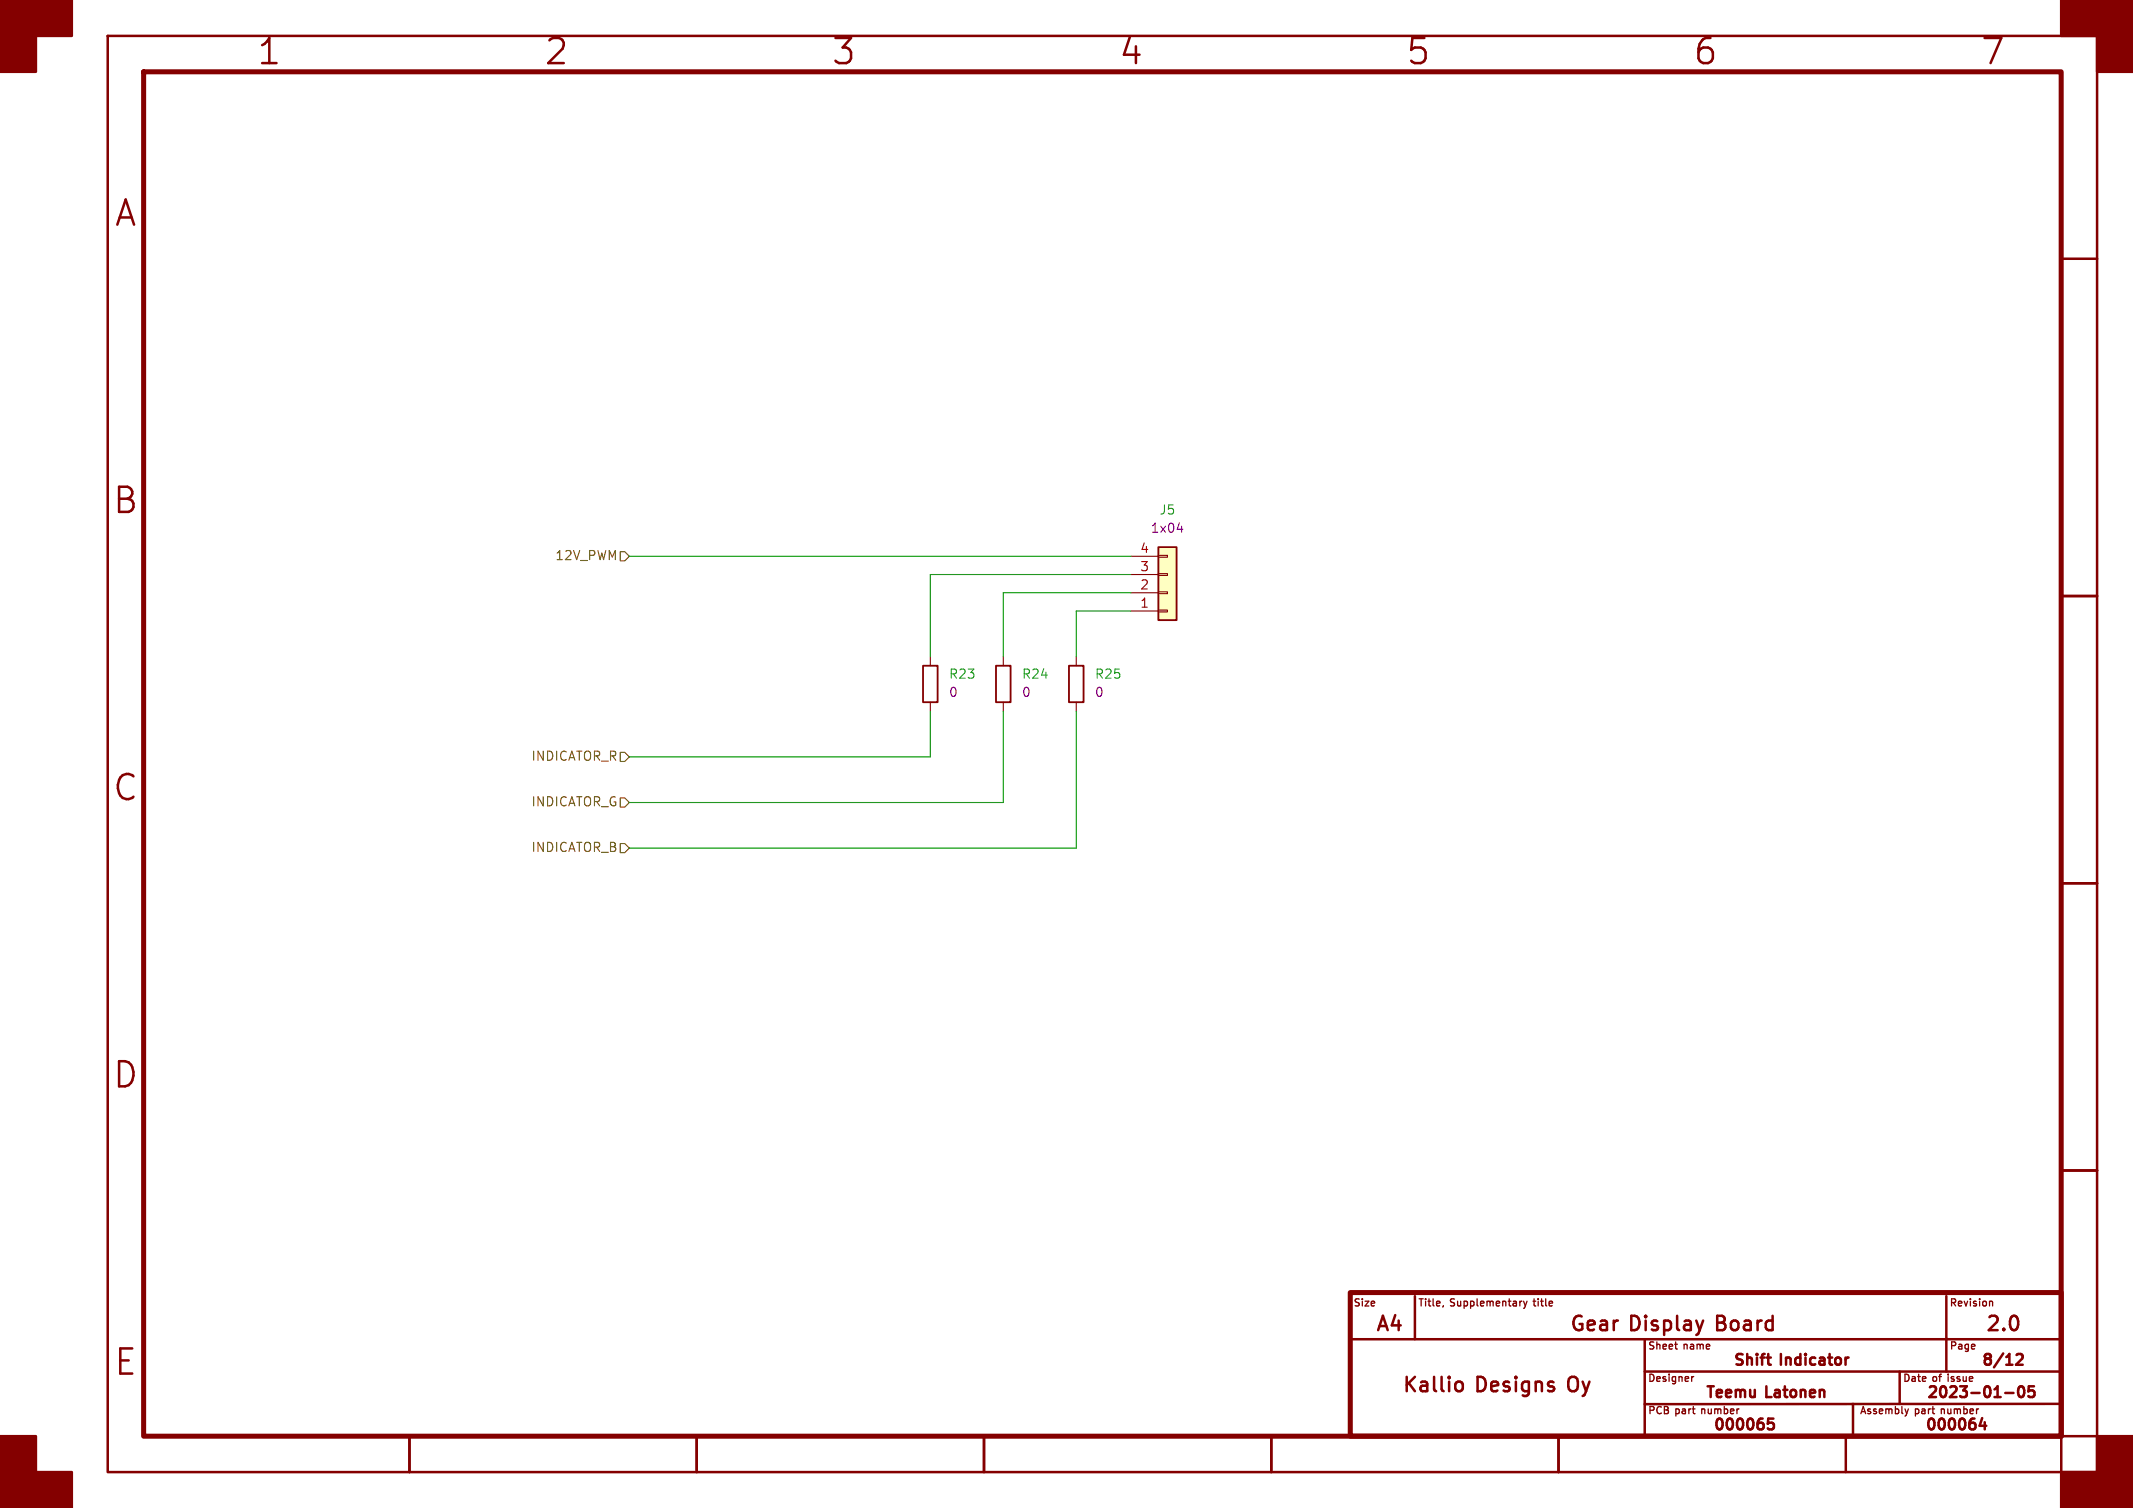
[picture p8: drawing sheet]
<svg xmlns="http://www.w3.org/2000/svg" width="297mm" height="210mm" viewBox="0 0 297 210" stroke-linecap="round" stroke-linejoin="round" font-family="sans-serif">
<g fill="none" stroke="#840000" stroke-width=".35">
<path d="M15 5h277v200h-277zM287 36h5M287 83h5M287 123h5M287 163h5M188 186.5h99M197 180.5v6M202.8 192.5a.54 .54 0 0 1 .9 .3v.6a.54 .54 0 0 1-.9 .2M229 186.5v13.5M229 191h58M237.1 183.9l-.4 1.3M246 189.1h.6"/>
<path d="M246.3 190l.3 .1M246.9 197.6h-.7l-.1 .7 .3-.2 .5 .1 .1 .2-.1 .5-.2 .2h-.3l-.3-.2M257 189.1v1M257.4 189.1h-.3l-.1 .2M258 195.5v4.5M264.5 191v4.5M271 180.5v10.5M276 197.5l-.4 1.1h1M276.4 198.1v1M279.2 194h1.2M280.8 188.7l.2-.1h.5a.41 .41 0 0 1 .1 .6l-.9 .9h.9M281.2 193.1a.36 .36 0 0 1 .6 .2 .77 .77 0 0 1-.4 1.3 1 1 0 0 1-.2-1.5z"/>
<path d="M283.2 193.1h-.7l-.1 .7 .2-.2 .5 .1 .2 .2-.1 .5-.2 .2h-.4l-.2-.2M287 195.5h-58M57 200v5M97 200v5M137 200v5M177 200v5M181 200h111M217 200v5M257 200v5M287 200v5"/>
</g>
<path d="M20 10h267v190h-267zM188 180h99v20h-99z" fill="none" stroke="#840000" stroke-width=".7"/>
<g fill="#840000" stroke="#840000" stroke-width=".35">
<path d="M0 0h10v5h-5v5h-5z"/>
<path d="M0 200h5v5h5v5h-10z"/>
<path d="M287 0h10v10h-5v-5h-5z"/>
<path d="M292 200h5v10h-10v-5h5z"/>
</g>
<path d="M201 181.8l-.1 .2M211.8 181.2h.1M212.1 181.2l.3 .7M212.4 181.9l-.3 .3M212.6 181.2l-.2 .7M235.8 191.7l-.3 .2M265.7 196.2l-.2 .7M277.2 181.2l.3 .2v.5" fill="none" stroke="#840000" stroke-width=".18"/>
<path d="M161.3 76.2h2.5v10.2h-2.5z" fill="#ffffc2" stroke="#ffffc2" stroke-width=".14"/>
<g fill="none" stroke="#840000" stroke-width=".15">
<path d="M157.5 77.5h3.8M161.3 77.3h1.3v.3h-1.3zM161.3 79.9h1.3v.2h-1.3zM129.5 91.4v1.3M129.5 97.8v1.3M139.7 91.4v1.3M139.7 97.8v1.3M149.9 91.4v1.3M149.9 97.8v1.3M157.5 85.1h3.8M157.5 82.6h3.8M157.5 80h3.8"/>
<path d="M161.3 82.4h1.3v.3h-1.3zM161.3 85h1.3v.2h-1.3z"/>
</g>
<path d="M161.3 76.2h2.5v10.2h-2.5zM128.5 92.7h2.1v5.1h-2.1zM138.7 92.7h2v5.1h-2zM148.8 92.7h2.1v5.1h-2.1z" fill="none" stroke="#840000" stroke-width=".25"/>
<path d="M163.9 73.7h.8" fill="none" stroke="#840084" stroke-width=".15"/>
<path d="M86.4 76.8h.6l.6 .7-.6 .6h-.6zM86.4 104.8h.6l.6 .6-.6 .6h-.6zM86.4 111.1h.6l.6 .7-.6 .6h-.6zM86.4 117.5h.6l.6 .6-.6 .6h-.6z" fill="none" stroke="#725600" stroke-width=".15"/>
<path d="M87.6 77.5h69.9M129.5 99.1v6.3h-41.9M139.7 99.1v12.7h-52.1M149.9 99.1v19h-62.3M157.5 80h-28v11.4M157.5 82.6h-17.8v8.8M157.5 85.1h-7.6v6.3" fill="none" stroke="#009600" stroke-width=".15"/>
<g font-size="4.9" fill="#840000">
<text x="35.7" y="9.7">1</text>
<text x="75.7" y="9.7">2</text>
<text x="115.7" y="9.7">3</text>
<text x="155.7" y="9.7">4</text>
<text x="195.7" y="9.7">5</text>
<text x="235.7" y="9.7">6</text>
<text x="275.7" y="9.7">7</text>
<text x="15.9" y="32.2">A</text>
<text x="15.7" y="72.2">B</text>
<text x="15.7" y="112.2">C</text>
<text x="15.7" y="152.2">D</text>
<text x="15.8" y="192.2">E</text>
</g>
<g font-size="2.8" fill="#840000">
<text x="191.5" y="185.9">A4</text>
<text x="218.5" y="185.9">Gear</text>
<text x="226.9" y="185.9">Display</text>
<text x="239.3" y="185.9">Board</text>
<text x="276.4" y="185.9">2.0</text>
<text x="195.2" y="194.4">Kallio</text>
<text x="205.5" y="194.4">Designs</text>
<text x="218.7" y="194.4">Oy</text>
</g>
<g font-size="2.1" fill="#840000">
<text x="241.5" y="190.7">Shift</text>
<text x="248.2" y="190.7">Indicator</text>
<text x="275.8" y="190.7">8/12</text>
<text x="237.3" y="195.2">Teemu</text>
<text x="245.9" y="195.2">Latonen</text>
<text x="268.1" y="195.2">2023-01-05</text>
<text x="238.4" y="199.7">000065</text>
<text x="267.9" y="199.7">000064</text>
</g>
<g font-size="1.8" fill="#006464">
<text x="161.4" y="71.9">J5</text>
<text x="132.1" y="94.8">R23</text>
<text x="142.2" y="94.8">R24</text>
<text x="152.4" y="94.8">R25</text>
</g>
<g font-size="1.8" fill="#a90000">
<text x="158.7" y="77.2">4</text>
<text x="158.7" y="82.3">2</text>
<text x="158.7" y="79.8">3</text>
<text x="158.7" y="84.8">1</text>
</g>
<g font-size="1.8" fill="#840084">
<text x="160.2" y="74.5">1x04</text>
<text x="132.1" y="97.3">0</text>
<text x="142.2" y="97.3">0</text>
<text x="152.4" y="97.3">0</text>
</g>
<g font-size="1.8" fill="#725600">
<text x="77.2" y="78.3">12V_PWM</text>
<text x="73.9" y="106.2">INDICATOR_R</text>
<text x="73.9" y="112.6">INDICATOR_G</text>
<text x="73.9" y="118.9">INDICATOR_B</text>
</g>
<g font-size="1.4" fill="#840000">
<text x="188.5" y="182.2">Size</text>
<text x="197.5" y="182.2">Title,</text>
<text x="202" y="182.2">Supplementary</text>
<text x="213.9" y="182.2">title</text>
<text x="271.5" y="182.2">Revision</text>
<text x="229.5" y="188.2">Sheet</text>
<text x="234.5" y="188.2">name</text>
<text x="271.5" y="188.2">Page</text>
<text x="229.5" y="192.7">Designer</text>
<text x="229.5" y="197.2">PCB</text>
<text x="233.4" y="197.2">part</text>
<text x="237.2" y="197.2">number</text>
<text x="259" y="197.2">Assembly</text>
<text x="265" y="192.7">Date</text>
<text x="266.7" y="197.2">part</text>
<text x="269.2" y="192.7">of</text>
<text x="270.6" y="197.2">number</text>
<text x="271.5" y="192.7">issue</text>
</g>
</svg>
